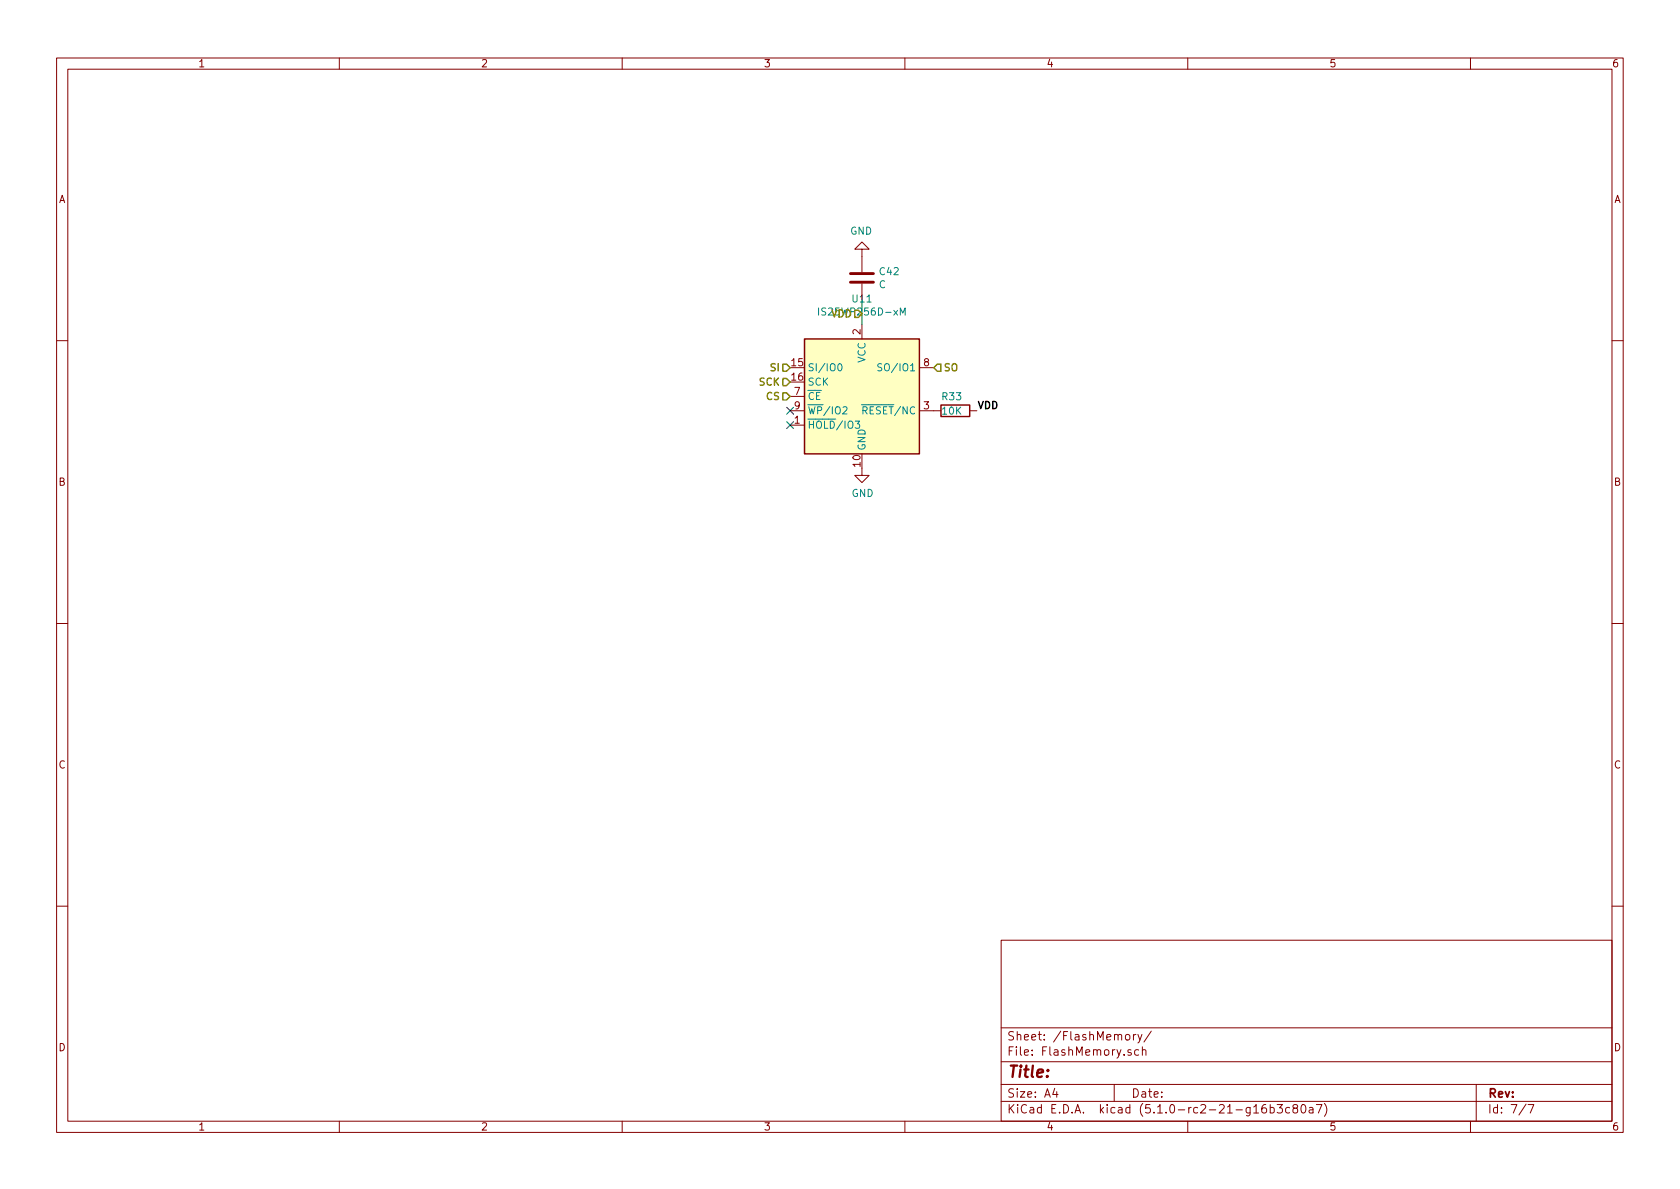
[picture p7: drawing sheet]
<svg xmlns="http://www.w3.org/2000/svg" width="297mm" height="210mm" viewBox="0 0 297 210" stroke-linecap="round" stroke-linejoin="round" font-family="sans-serif">
<g fill="none" stroke="#840000" stroke-width=".18">
<path d="M10 10.3h277v189.9h-277zM12 12.2h273v186.1h-273zM60 10.3v1.9M110 10.3v1.9M160 10.3v1.9M210 10.3v1.9M260 10.3v1.9M152.4 44.1h1.3l-1.3-1.3-1.3 1.3h1.3v4M152.4 50.2v2.8M152.4 57.4v2.5M10 60.2h2M139.7 75.2h2.5"/>
<path d="M139.7 72.6h2.5M139.7 70.1h2.5M162.6 72.6h3.8M162.6 65h2.5M171.4 72.6h1.3M285 60.2h2M152.4 82.8v1.3h1.3l-1.3 1.2-1.3-1.2h1.3M10 110.3h2M285 110.3h2M10 160.2h2M177 166.3h108v32h-108zM285 160.2h2"/>
<path d="M60 198.3v1.9M110 198.3v1.9M160 198.3v1.9M177 194.8h108M177 191.8h108M177 187.8h108M177 181.8h108M186.5 192.5l-.4 1h1M186.8 193v1M197 191.8v3M199.1 183.1l.2-.2 .4 .2v.7l-.2 .1-.4-.1zM200 185.7l-.4-.1-.2 .2 .1 .2 .5 .2v.3h-.6"/>
<path d="M200.4 182.9v1M200.8 182.9l-.4 .3M201.2 182.9l.3 1M201.3 185.7l-.4-.1-.3 .3 .1 .6 .2 .1 .4-.1M201.9 182.9l-.5 1.4-.2 .1M202 185.7l.2-.1 .3 .1 .1 .9M202 185.1v1.5M203.6 182.3l-1.3 2M210 198.3v1.9M221.7 196.8h.8M223.8 195.3a.62 .62 0 0 0-.7 .7l.1 .7 .2 .1 .5-.1 .1-.5-.2-.2-.4-.1-.3 .3M224.6 195.9l.4-.1 .3 .3-.1 .6-.2 .1-.4-.1"/>
<path d="M224.6 195.3v1.5M225.8 195.3h.9l-.5 .6 .5 .1v.7l-.3 .1-.6-.1M228 195.9l-.4-.1-.3 .3 .1 .6 .2 .1 .4-.1M228.9 196l-.2-.2v-.3a.48 .48 0 0 1 .7 0l-.1 .4-.6 .2-.1 .4 .3 .3 .4-.1 .1-.2v-.4l-.2-.1M230.1 195.5l.3-.2a.8 .8 0 0 1 .5 .8 .8 .8 0 0 1-.5 .7l-.3-.1-.1-.4zM231.5 195.9h.6l.1 .9M232.2 196.2l-.6 .1a.29 .29 0 0 0-.2 .2 .29 .29 0 0 0 .2 .3l.6-.1M232.7 195.3h1l-.6 1.5M234.2 195.1a1.71 1.71 0 0 1 0 2.3M260 198.3v1.9M261 191.8v6.5M269.8 195.2l-1.2 2"/>
<path d="M270.2 195.3h1l-.6 1.5"/>
</g>
<path d="M142.2 59.9h20.4v20.4h-20.4z" fill="#ffffc2" stroke="#ffffc2" stroke-width=".18"/>
<path d="M142.2 59.9h20.4v20.4h-20.4zM166.4 71.6h5v2.1h-5z" fill="none" stroke="#840000" stroke-width=".25"/>
<path d="M144.7 54.5v1.2M159.2 55.7v-1.2l.4 .9 .4-.9v1.2M148.3 64.4l.1-.1a.67 .67 0 0 1 .5 .6 .67 .67 0 0 1-.5 .7 .83 .83 0 0 1-.1-1.2zM149 72.1l.5-.2 .3 .4-.1 .2-.7 .7h.8M151.2 74.5h.8l-.4 .4 .3 .2v.6h-.5l-.2-.1M152.3 71.6h1.3M152.6 72.6l.7-.1v-.4l-.2-.2h-.5v1.3M155.9 64.4l-.5-.1-.2 .1v.4l.6 .2 .1 .3-.2 .3-.5-.1" fill="none" stroke="#008484" stroke-width=".18"/>
<path d="M138.4 64.4h.7l.6 .6-.6 .7h-.7zM138.4 66.9h.7l.6 .7-.6 .6h-.7zM138.4 69.5h.7l.6 .6-.6 .6h-.7zM165.7 64.4h.7v1.3h-.7l-.6-.7z" fill="none" stroke="#848400" stroke-width=".25"/>
<path d="M150.4 49.9h4M150.4 48.4h4" fill="none" stroke="#840000" stroke-width=".51"/>
<path d="M152.4 53v4.4" fill="none" stroke="#008400" stroke-width=".18"/>
<path d="M139.1 72l1.2 1.2M139.1 74.6l1.2 1.2M140.3 72l-1.2 1.2M140.3 74.6l-1.2 1.2" fill="none" stroke="#000084" stroke-width=".18"/>
<text font-size="2.8" fill="#840000" x="178" y="190.5">Title:</text>
<g font-size="2.1" fill="#840000">
<text x="178" y="184">Sheet: /FlashMemory/</text>
<text x="178" y="186.7">File: FlashMemory.sch</text>
<text x="178" y="196.9">KiCad E.D.A. kicad (5.1.0-rc2-21-g16b3c80a7)</text>
<text x="178" y="194.1">Size: A4</text>
<text x="200" y="194.1">Date:</text>
<text x="263" y="194.1">Rev:</text>
<text x="263" y="196.9">Id: 7/7</text>
</g>
<g font-size="1.8" fill="#840000">
<text x="35" y="11.9">1</text>
<text x="85" y="11.9">2</text>
<text x="135" y="11.9">3</text>
<text x="185" y="11.9">4</text>
<text x="235" y="11.9">5</text>
<text x="285" y="11.9">6</text>
<text x="10.4" y="35.9">A</text>
<text x="285.4" y="35.9">A</text>
<text x="152.1" y="59.2" transform="rotate(-90 152.1 59.2)">2</text>
<text x="140" y="64.8">15</text>
<text x="163.3" y="64.8">8</text>
<text x="140" y="67.3">16</text>
<text x="140.5" y="69.8">7</text>
<text x="140.5" y="74.9">1</text>
<text x="140.5" y="72.4">9</text>
<text x="163.3" y="72.4">3</text>
<text x="152.1" y="82.5" transform="rotate(-90 152.1 82.5)">10</text>
<text x="10.4" y="85.9">B</text>
<text x="285.4" y="85.9">B</text>
<text x="10.4" y="135.9">C</text>
<text x="285.4" y="135.9">C</text>
<text x="10.4" y="185.9">D</text>
<text x="285.4" y="185.9">D</text>
<text x="35" y="199.9">1</text>
<text x="85" y="199.9">2</text>
<text x="135" y="199.9">3</text>
<text x="185" y="199.9">4</text>
<text x="235" y="199.9">5</text>
<text x="285" y="199.9">6</text>
</g>
<g font-size="1.8" fill="#008484">
<text x="150.3" y="41.5">GND</text>
<text x="150.8" y="53.5">U11</text>
<text x="155.4" y="51">C</text>
<text x="155.6" y="48.7">C42</text>
<text x="142.7" y="65.7">SI/IO0</text>
<text x="153" y="64.2" transform="rotate(-90 153 64.2)">VCC</text>
<text x="156.2" y="65.7">SO/IO1</text>
<text x="142.7" y="68.2">SCK</text>
<text x="142.7" y="70.7">CE</text>
<text x="166.6" y="70.8">R33</text>
<text x="142.7" y="75.8">HOLD/IO3</text>
<text x="142.7" y="73.3">WP/IO2</text>
<text x="153.1" y="73.3">RESET/NC</text>
<text x="166.6" y="73.3">10K</text>
<text x="153" y="79.8" transform="rotate(-90 153 79.8)">GND</text>
<text x="150.6" y="87.9">GND</text>
</g>
<g font-size="1.8" fill="#848400">
<text x="145.5" y="55.8">IS25WP256D-xM</text>
<text x="147" y="56.1">VDD</text>
<text x="136.4" y="65.7">SI</text>
<text x="166.7" y="65.7">SO</text>
<text x="134.3" y="68.2">SCK</text>
<text x="135.6" y="70.7">CS</text>
</g>
<text font-size="1.8" x="172.7" y="72.3">VDD</text>
</svg>
